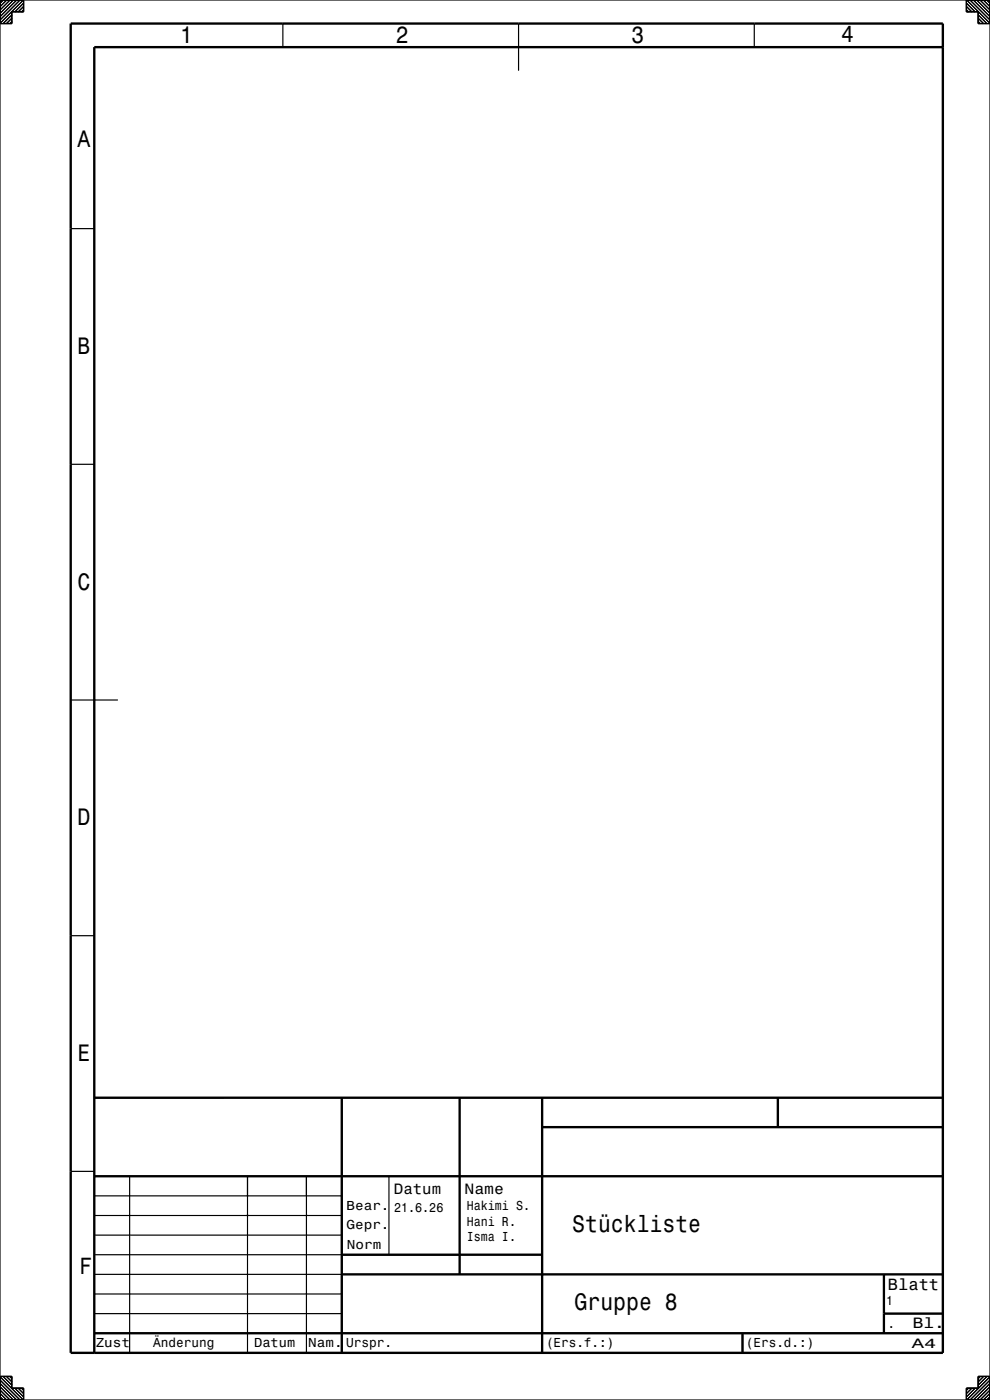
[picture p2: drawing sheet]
<svg xmlns="http://www.w3.org/2000/svg" width="210mm" height="297mm" viewBox="0 0 210 297" stroke-linecap="round" stroke-linejoin="round" font-family="sans-serif">
<!-- layer:  Basic Geometry  -->
<g fill="none" stroke="#000" stroke-width=".25">
<path d="M0 0v297h210v-297M0 0h210M0 0h.1M.7 0l-.7 .7M1.4 0l-1.4 1.4M2.1 0l-2.1 2.1M2.5 3.2l-1.8 1.8M2.5 3.9l-1.1 1.1M2.5 4.6l-.4 .4M2.8 0l-2.8 2.8M3.5 0l-3.5 3.6M4.3 0l-4.3 4.3"/>
<path d="M5 0v2.5h-2.5v2.5h-2.5zM5 .7l-1.8 1.8M5 1.4l-1.1 1.1M5 2.1l-.4 .4M60 5v5M110 5v10M160 5v5M205 0v2.5h2.5v2.5h2.5M205 .7l1.8 1.8M205 1.4l1.1 1.1M205 2.1l.4 .4M205 0l5 5"/>
<path d="M205.8 0l4.2 4.2M206.5 0l3.5 3.5M207.2 0l2.8 2.8M207.5 3.2l1.8 1.8M207.5 3.9l1.1 1.1M207.5 4.6l.4 .4M207.9 0l2.1 2.1M208.6 0l1.4 1.4M209.3 0l.7 .7M210 0h.1M15 48.5h5M15 98.5h5"/>
<path d="M15 148.5h10M15 198.5h5M20 232.9h27.5M200 232.9v54.1h-180M15 248.5h5M20 257.9h52.5M20 253.7h52.5M27.5 249.5v37.5M52.5 249.5v37.5M65 249.5v37.5M82.5 249.5v16.7M20 266.2h77.5"/>
<path d="M20 274.5h52.5M20 270.3h52.5M20 262h52.5M20 278.7h52.5M0 292h2.5v2.5h2.5v2.5M0 296.3l.7 .7M0 295.6l1.4 1.4M0 294.9l2.1 2.1M0 294.2l2.8 2.8M0 293.5l3.5 3.5M0 292.8l4.2 4.2M0 292.1l4.9 4.9"/>
<path d="M.7 292l1.8 1.8M1.4 292l1.1 1.1M2.1 292l.4 .4M3.2 294.5l1.8 1.8M3.9 294.5l1.1 1.1M4.6 294.5l.4 .4M205.4 294.5l-.4 .4M206.1 294.5l-1.1 1.1M206.9 294.5l-1.9 1.9M207.9 292l-.4 .4M208.6 292l-1.1 1.1M209.4 292l-1.9 1.9"/>
<path d="M210 292h-2.5v2.5h-2.5v2.5M210 296.3l-.7 .7M210 295.6l-1.4 1.4M210 294.9l-2.1 2.1M210 294.2l-2.8 2.8M210 293.5l-3.5 3.5M210 292.8l-4.2 4.2M210 292.1l-4.9 4.9"/>
</g>
<g fill="none" stroke="#000" stroke-width=".5">
<path d="M15 5h185v282h-185zM200 10h-180v277M20 232.9h180M72.5 232.9v54.1M97.5 232.9v37.4M115 232.9v54.1M115 239.1h85M165 232.9v6.2M20 249.5h180M72.5 266.2h42.5M72.5 270.3h127.5M187.5 270.3v12.5"/>
<path d="M187.5 278.7h12.5M20 282.8h180M157.5 282.8v4.2"/>
</g>
<g font-size="5">
<text x="38.2" y="9.1">1</text>
<text x="84" y="9.1">2</text>
<text x="133.9" y="9.1">3</text>
<text x="178.4" y="9">4</text>
<text x="16.5" y="31.1">A</text>
<text x="16.5" y="75.1">B</text>
<text x="16.5" y="125.1">C</text>
<text x="16.5" y="175.1">D</text>
<text x="16.5" y="225.1">E</text>
<text x="121.4" y="261.4">Stückliste</text>
<text x="16.8" y="270.4">F</text>
<text x="121.9" y="277.9">Gruppe 8</text>
</g>
<text font-size="3.5" x="188.3" y="273.7">Blatt</text>
<g font-size="3.2">
<text x="83.5" y="253.2">Datum</text>
<text x="98.5" y="253.2">Name</text>
<text x="193.6" y="281.7">Bl.</text>
</g>
<text font-size="2.9" x="193.4" y="285.9">A4</text>
<g font-size="2.8">
<text x="73.5" y="256.7">Bear.</text>
<text x="83.6" y="257">21.6.26</text>
<text x="99" y="256.7">Hakimi S.</text>
<text x="73.5" y="260.7">Gepr.</text>
<text x="99" y="260">Hani R.</text>
<text x="99" y="263.3">Isma I.</text>
<text x="73.6" y="264.9">Norm</text>
<text x="188" y="276.9">1</text>
<text x="188.3" y="281.7">.</text>
<text x="20.3" y="285.7">Zust</text>
<text x="32.5" y="285.8">Änderung</text>
<text x="53.9" y="285.7">Datum</text>
<text x="65.4" y="285.7">Nam.</text>
<text x="73.4" y="285.8">Urspr.</text>
<text x="115.8" y="285.8">(Ers.f.:)</text>
<text x="158.2" y="285.8">(Ers.d.:)</text>
</g>
</svg>
